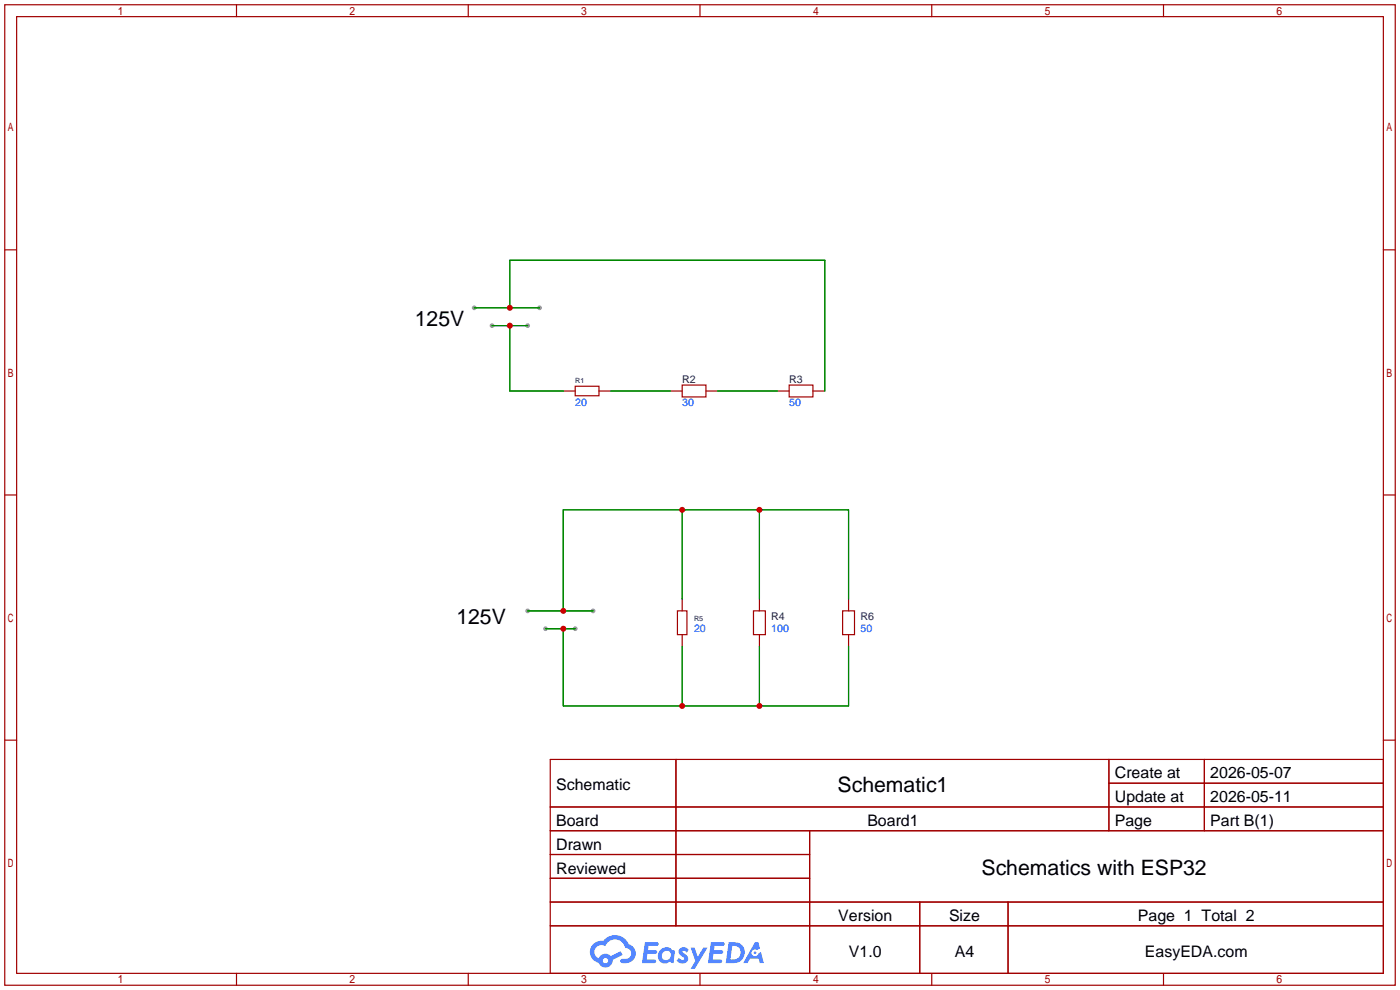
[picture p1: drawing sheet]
<svg xmlns="http://www.w3.org/2000/svg" width="299mm" height="212mm" viewBox="0 0 299 212" stroke-linecap="round" stroke-linejoin="round" font-family="sans-serif">
<g fill="#999">
<circle cx="101.3" cy="65.8" r=".51"/>
<circle cx="115.3" cy="65.8" r=".51"/>
<circle cx="105.2" cy="69.6" r=".51"/>
<circle cx="112.8" cy="69.6" r=".51"/>
<circle cx="112.8" cy="130.6" r=".51"/>
<circle cx="126.7" cy="130.6" r=".51"/>
<circle cx="116.6" cy="134.4" r=".51"/>
<circle cx="122.9" cy="134.4" r=".51"/>
</g>
<g fill="none" stroke="#a10000" stroke-width=".25">
<path d="M1 1h297.2v209.6h-297.2zM3.6 3.6h292.1v204.4h-292.1zM50.5 1v2.6M100.1 1v2.6M149.6 1v2.6M199.1 1v2.6M248.7 1v2.6M1 53.4h2.6M295.7 53.4h2.5M1 105.8h2.6M295.7 105.8h2.5M1 158.2h2.6"/>
<path d="M295.7 158.2h2.5M117.6 162.3h178.1v45.7h-178.1zM117.6 172.5h178.1M117.6 177.5h178.1M144.5 162.3v35.6M173 177.5v30.5M237 162.3v15.2M237 167.4h58.7M257.4 162.3v15.2M117.6 182.6h55.4M117.6 192.8h178.1M117.6 187.7h55.4"/>
<path d="M117.6 197.9h178.1M196.6 192.8v15.2M215.4 192.8v15.2M50.5 208v2.6M100.1 208v2.6M149.6 208v2.6M199.1 208v2.6M248.7 208v2.6"/>
</g>
<g fill="#5487ff">
<path d="M145.3 202.7a1.3 1.3 0 0 1 1.9 .3l-.4 .6a.54 .54 0 0 0-.9-.2l.1 .2a1.34 1.34 0 0 1 .9 1.8 1.47 1.47 0 0 1-2.3-.1l.5-.6 .8 .5a.31 .31 0 0 0 .4-.3 .31 .31 0 0 0-.3-.4 1.12 1.12 0 0 1-.7-1.8z"/>
<path d="M147.6 202.5h.9l.6 2 1.2-2h.9l-2.7 4.6h-.9l1-1.7z"/>
<path d="M137.8 201.4h1.7a1.31 1.31 0 0 1 1.2 .2 .4 .4 0 0 1-.3 .5l-1.8 .1-.1 .9h1.6a.4 .4 0 0 1 .4 .4 .4 .4 0 0 1-.5 .4h-1.6l-.2 1.2h1.4a.46 .46 0 0 1 .5 0 .46 .46 0 0 1 .1 .5l-.4 .2h-2.6z"/>
<path d="M151.9 201.4h1.7a1.32 1.32 0 0 1 1.2 .2 .39 .39 0 0 1-.3 .5l-1.8 .1-.1 .9h1.6a.4 .4 0 0 1 .4 .4 .4 .4 0 0 1-.4 .4h-1.7l-.2 1.2h1.4a.46 .46 0 0 1 .5 0 .46 .46 0 0 1 .1 .5l-.4 .2h-2.6z"/>
<path d="M161.3 201.4h.8l.3 1.3-.6 .4a.75 .75 0 0 0-1.1 .3 .75 .75 0 0 0 .5 1 .75 .75 0 0 0 .9-.7l.5-.2 .6 2.3h-.8l-.3-.9h-1.8l-.5 .9h-1z"/>
<path d="M155.7 201.4l-.6 4.4h1.5a2.27 2.27 0 0 0 2.6-2.2 2.27 2.27 0 0 0-2.7-2.2zM156.5 202.1a1.5 1.5 0 0 1 1.8 1.6 1.5 1.5 0 0 1-1.9 1.4h-.3z"/>
<path d="M141.2 203a1.6 1.6 0 0 0-.3 2.3 1.6 1.6 0 0 0 2.3 .2l.7 .3 .3-2.4-.1-.3-.5-.1a1.58 1.58 0 0 0-2.4 0zM141.8 203.5a.98 .98 0 0 1 1.6 .4 .98 .98 0 0 1-1.1 1.3 .94 .94 0 0 1-.9-.7 .94 .94 0 0 1 .4-1z"/>
<path d="M126.8 201.8a2.37 2.37 0 0 0 1.1 4 1.54 1.54 0 0 0 1.8 1 1.54 1.54 0 0 0 1.2-1.6l2.2-1.1-.5-.8-2 1a1.57 1.57 0 0 0-2.7 .5 1.5 1.5 0 0 1-.7-2.1 1.5 1.5 0 0 1 2.2-.5 2.23 2.23 0 0 1 2.3-1.4 2.23 2.23 0 0 1 2 1.8 1.16 1.16 0 0 1 1.2 1.1 1.16 1.16 0 0 1-1.1 1.2h-.7a.47 .47 0 0 0-.5 .4 .47 .47 0 0 0 .4 .5 2.17 2.17 0 0 0 2.5-.9 2.17 2.17 0 0 0-.3-2.7l-.8-.4a3.2 3.2 0 0 0-5.5-.7l-1.1 .1zM128.8 205.3a.6 .6 0 0 1 1.2 0 .6 .6 0 0 1-1.2 0z"/>
<circle cx="161.4" cy="203.6" r=".28"/>
</g>
<g fill="none" stroke="#a10000" stroke-width=".25">
<path d="M120.4 83.6h2.5M122.9 82.5h5.1v2.1h-5.1zM128 83.6h2.6M143.3 83.6h2.5M145.8 82.3h5.1v2.5h-5.1zM150.9 83.6h2.5M166.1 83.6h2.6M168.7 82.3h5v2.5h-5zM173.7 83.6h2.6M144.8 130.6h2v5h-2zM145.8 128v2.6M145.8 135.6v2.6"/>
<path d="M161 130.6h2.6v5h-2.6zM162.3 128v2.6M162.3 135.6v2.6M180.1 130.6h2.5v5h-2.5zM181.4 128v2.6M181.4 135.6v2.6"/>
</g>
<g fill="none" stroke="#008700" stroke-width=".25">
<path d="M101.3 65.8h14M105.2 69.6h7.6M109 65.8v-10.2h67.3v28M109 69.6v14h11.4M130.6 83.6h12.7M153.4 83.6h12.7M145.8 109v19M162.3 109v19M112.8 130.6h13.9M116.6 134.4h6.3M120.4 134.4v16.5h61v-12.7M145.8 138.2v12.7"/>
<path d="M162.3 138.2v12.7M181.4 128v-19h-61v21.6"/>
</g>
<g fill="#c00">
<circle cx="109" cy="65.8" r=".63"/>
<circle cx="109" cy="69.6" r=".63"/>
<circle cx="120.4" cy="130.6" r=".63"/>
<circle cx="145.8" cy="109" r=".63"/>
<circle cx="162.3" cy="109" r=".63"/>
<circle cx="120.4" cy="134.4" r=".63"/>
<circle cx="145.8" cy="150.9" r=".63"/>
<circle cx="162.3" cy="150.9" r=".63"/>
</g>
<g font-size="4.5">
<text x="88.6" y="69.8">125V</text>
<text x="97.5" y="133.3">125V</text>
<text x="179" y="169.2">Schematic1</text>
<text x="209.8" y="187">Schematics with ESP32</text>
</g>
<g font-size="3.4">
<text x="238.3" y="166.4">Create at</text>
<text x="258.7" y="166.4">2026-05-07</text>
<text x="118.9" y="168.9">Schematic</text>
<text x="238.3" y="171.4">Update at</text>
<text x="258.7" y="171.4">2026-05-11</text>
<text x="118.9" y="176.5">Board</text>
<text x="185.4" y="176.5">Board1</text>
<text x="238.3" y="176.5">Page</text>
<text x="258.7" y="176.5">Part B(1)</text>
<text x="118.9" y="181.6">Drawn</text>
<text x="118.9" y="186.7">Reviewed</text>
<text x="179.2" y="196.8">Version</text>
<text x="202.8" y="196.8">Size</text>
<text x="243.2" y="196.8">Page 1 Total 2</text>
<text x="181.4" y="204.5">V1.0</text>
<text x="204.1" y="204.5">A4</text>
<text x="244.7" y="204.5">EasyEDA.com</text>
</g>
<g font-size="2.3" fill="#000080">
<text x="145.8" y="81.8">R2</text>
<text x="168.7" y="81.8">R3</text>
<text x="164.8" y="132.6">R4</text>
<text x="183.9" y="132.6">R6</text>
</g>
<g font-size="2.3" fill="#00f">
<text x="122.9" y="86.8">20</text>
<text x="145.8" y="86.8">30</text>
<text x="168.7" y="86.8">50</text>
<text x="148.3" y="135.1">20</text>
<text x="164.8" y="135.1">100</text>
<text x="183.9" y="135.1">50</text>
</g>
<g font-size="1.5" fill="#000080">
<text x="122.9" y="81.9">R1</text>
<text x="148.3" y="132.7">R5</text>
</g>
</svg>
